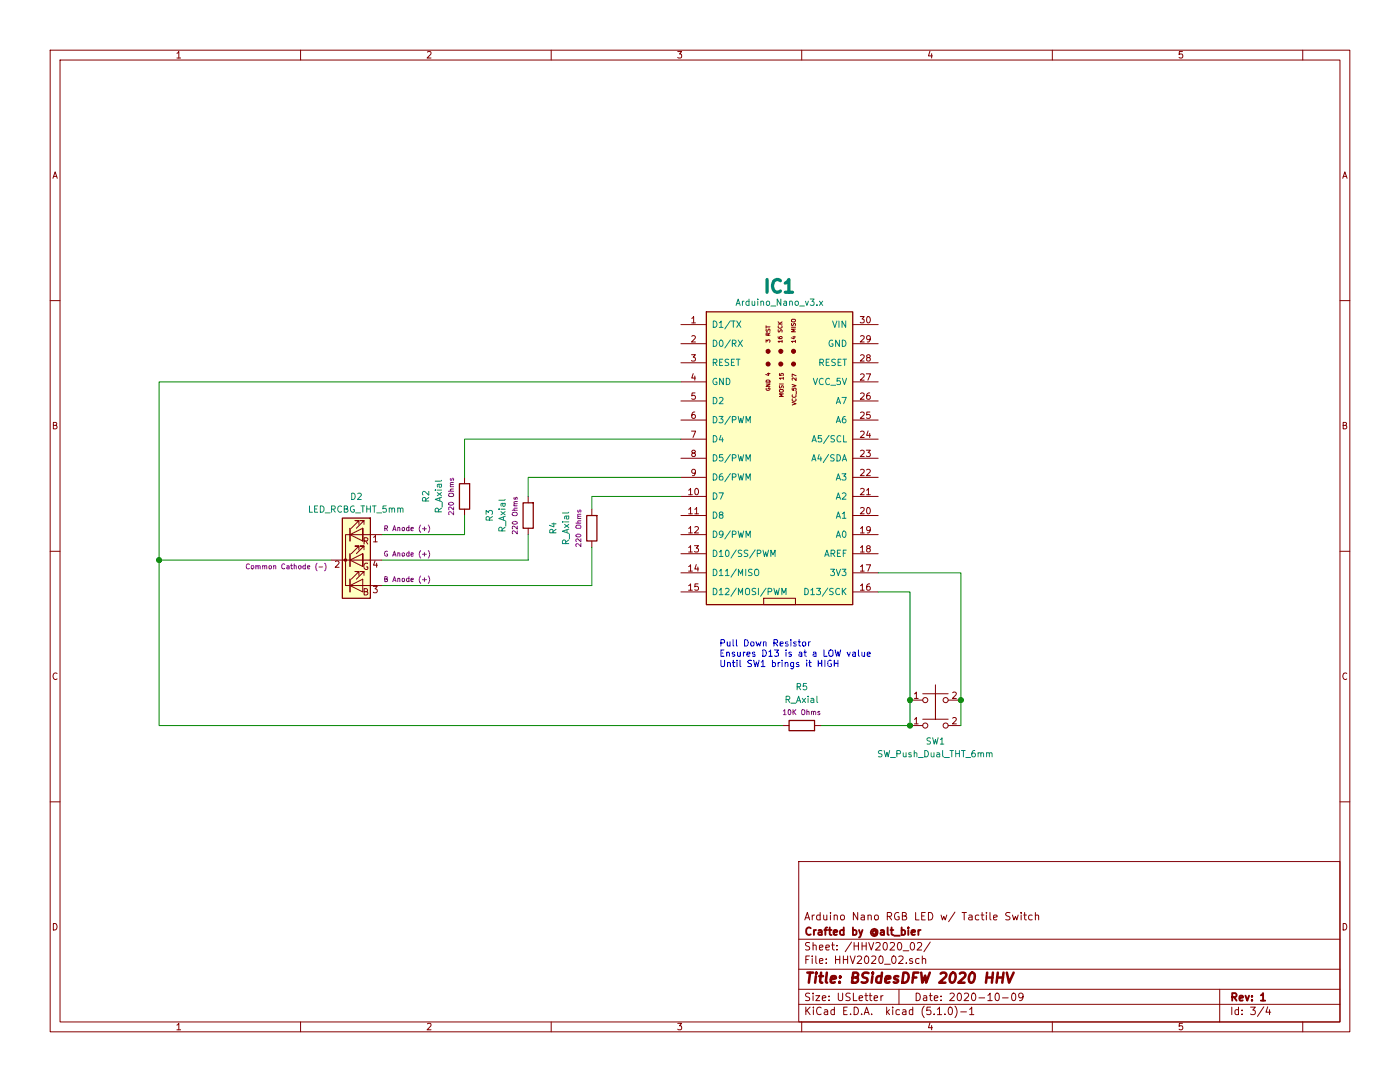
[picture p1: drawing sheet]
EESchema Schematic File Version 4
LIBS:HHV2020-cache
EELAYER 29 0
EELAYER END
$Descr USLetter 11000 8500
encoding utf-8
Sheet 3 4
Title "BSidesDFW 2020 HHV"
Date "2020-10-09"
Rev "1"
Comp "Crafted by @alt_bier"
Comment1 "Arduino Nano RGB LED w/ Tactile Switch"
Comment2 ""
Comment3 ""
Comment4 ""
$EndDescr
$Comp
L 0_local:Arduino_Nano_v3.x IC?
U 1 1
P 5650 3600
AR Path="/5F80B86C/5F817AF4" Ref="IC?"  Part="1" 
AR Path="/5F815E44/5F817AF4" Ref="IC1"  Part="1" 
F 0 "IC1" H 6125 4953 100 0000 C CNB
F 1 "Arduino_Nano_v3.x" H 6125 4825 50  0000 C CNN
F 2 "0_local:Arduino_Nano_WithMountingHoles" V 6300 2750 50  0001 L CNN
F 3 "http://www.mouser.com/pdfdocs/Gravitech_Arduino_Nano3_0.pdf" H 5350 4200 50  0001 C CNN
	1    5650 3600
	1    0    0    -1  
$EndComp
$Comp
L 0_local:R_Axial R?
U 1 1
P 3650 3900
AR Path="/5F80B86C/5F81EBE3" Ref="R?"  Part="1" 
AR Path="/5F815E44/5F81EBE3" Ref="R2"  Part="1" 
F 0 "R2" V 3950 3900 50  0000 C CNN
F 1 "R_Axial" V 3850 3900 50  0000 C CNN
F 2 "0_local:R_Axial_DIN0207_L6.3mm_D2.5mm_P7.62mm_Horizontal" V 3580 3900 50  0001 C CNN
F 3 "~" H 3650 3900 50  0001 C CNN
F 4 "220 Ohms" V 3750 3900 39  0000 C CNN "Resistance"
	1    3650 3900
	-1   0    0    1   
$EndComp
$Comp
L 0_local:R_Axial R?
U 1 1
P 4150 4050
AR Path="/5F80B86C/5F822C24" Ref="R?"  Part="1" 
AR Path="/5F815E44/5F822C24" Ref="R3"  Part="1" 
F 0 "R3" V 4450 4050 50  0000 C CNN
F 1 "R_Axial" V 4350 4050 50  0000 C CNN
F 2 "0_local:R_Axial_DIN0207_L6.3mm_D2.5mm_P7.62mm_Horizontal" V 4080 4050 50  0001 C CNN
F 3 "~" H 4150 4050 50  0001 C CNN
F 4 "220 Ohms" V 4250 4050 39  0000 C CNN "Resistance"
	1    4150 4050
	-1   0    0    1   
$EndComp
$Comp
L 0_local:R_Axial R?
U 1 1
P 4650 4150
AR Path="/5F80B86C/5F822EFE" Ref="R?"  Part="1" 
AR Path="/5F815E44/5F822EFE" Ref="R4"  Part="1" 
F 0 "R4" V 4950 4150 50  0000 C CNN
F 1 "R_Axial" V 4850 4150 50  0000 C CNN
F 2 "0_local:R_Axial_DIN0207_L6.3mm_D2.5mm_P7.62mm_Horizontal" V 4580 4150 50  0001 C CNN
F 3 "~" H 4650 4150 50  0001 C CNN
F 4 "220 Ohms" V 4750 4150 39  0000 C CNN "Resistance"
	1    4650 4150
	-1   0    0    1   
$EndComp
$Comp
L 0_local:LED_RCBG_THT_5mm D2
U 1 1
P 2800 4400
F 0 "D2" H 2800 4900 50  0000 C CNN
F 1 "LED_RCBG_THT_5mm" H 2800 4800 50  0000 C CNN
F 2 "0_local:LED_D5.0mm-4_RGB" H 2850 3950 50  0001 C CNN
F 3 "~" H 2800 4350 50  0001 C CNN
F 4 "R Anode (+)" H 3200 4650 39  0000 C CNN "Note1"
F 5 "G Anode (+)" H 3200 4450 39  0000 C CNN "Note2"
F 6 "B Anode (+)" H 3200 4250 39  0000 C CNN "Note3"
F 7 "Common Cathode (-)" H 2250 4350 39  0000 C CNN "Note4"
	1    2800 4400
	1    0    0    -1  
$EndComp
Wire Wire Line
	5350 3450 3650 3450
Wire Wire Line
	3650 3450 3650 3750
Wire Wire Line
	3650 4050 3650 4200
Wire Wire Line
	3650 4200 3000 4200
Wire Wire Line
	4150 4400 3000 4400
Wire Wire Line
	4650 4600 3000 4600
$Comp
L 0_local:SW_Push_Dual_THT_6mm SW1
U 1 1
P 7350 5500
F 0 "SW1" H 7350 5150 50  0000 C BNN
F 1 "SW_Push_Dual_THT_6mm" H 7350 5050 50  0000 C BNN
F 2 "0_local:SW_PUSH_6mm" H 7350 5700 50  0001 C CNN
F 3 "https://datasheet.lcsc.com/szlcsc/1905211531_SHOU-HAN-TS665CJ_C393938.pdf" H 7350 5700 50  0001 C CNN
	1    7350 5500
	1    0    0    -1  
$EndComp
Wire Wire Line
	5350 3000 1250 3000
Wire Wire Line
	1250 3000 1250 4400
Wire Wire Line
	1250 4400 2600 4400
Wire Wire Line
	6900 4650 7150 4650
Wire Wire Line
	7150 4650 7150 5500
Wire Wire Line
	7150 5700 7150 5500
Connection ~ 7150 5500
Wire Wire Line
	7550 5700 7550 5500
Wire Wire Line
	7550 5500 7550 4500
Wire Wire Line
	7550 4500 6900 4500
Connection ~ 7550 5500
$Comp
L 0_local:R_Axial R?
U 1 1
P 6300 5700
AR Path="/5F80B86C/5F84105F" Ref="R?"  Part="1" 
AR Path="/5F815E44/5F84105F" Ref="R5"  Part="1" 
F 0 "R5" V 6600 5700 50  0000 C CNN
F 1 "R_Axial" V 6500 5700 50  0000 C CNN
F 2 "0_local:R_Axial_DIN0207_L6.3mm_D2.5mm_P7.62mm_Horizontal" V 6230 5700 50  0001 C CNN
F 3 "~" H 6300 5700 50  0001 C CNN
F 4 "10K Ohms" V 6400 5700 39  0000 C CNN "Resistance"
	1    6300 5700
	0    -1   -1   0   
$EndComp
Wire Wire Line
	7150 5700 6450 5700
Connection ~ 7150 5700
Wire Wire Line
	1250 4400 1250 5700
Wire Wire Line
	1250 5700 6150 5700
Connection ~ 1250 4400
Text Notes 5650 5250 0    50   ~ 0
Pull Down Resistor\nEnsures D13 is at a LOW value\nUntil SW1 brings it HIGH
Wire Wire Line
	5350 3900 4650 3900
Wire Wire Line
	4650 3900 4650 4000
Wire Wire Line
	5350 3750 4150 3750
Wire Wire Line
	4150 3750 4150 3900
Wire Wire Line
	4150 4400 4150 4200
Wire Wire Line
	4650 4600 4650 4300
$EndSCHEMATC
